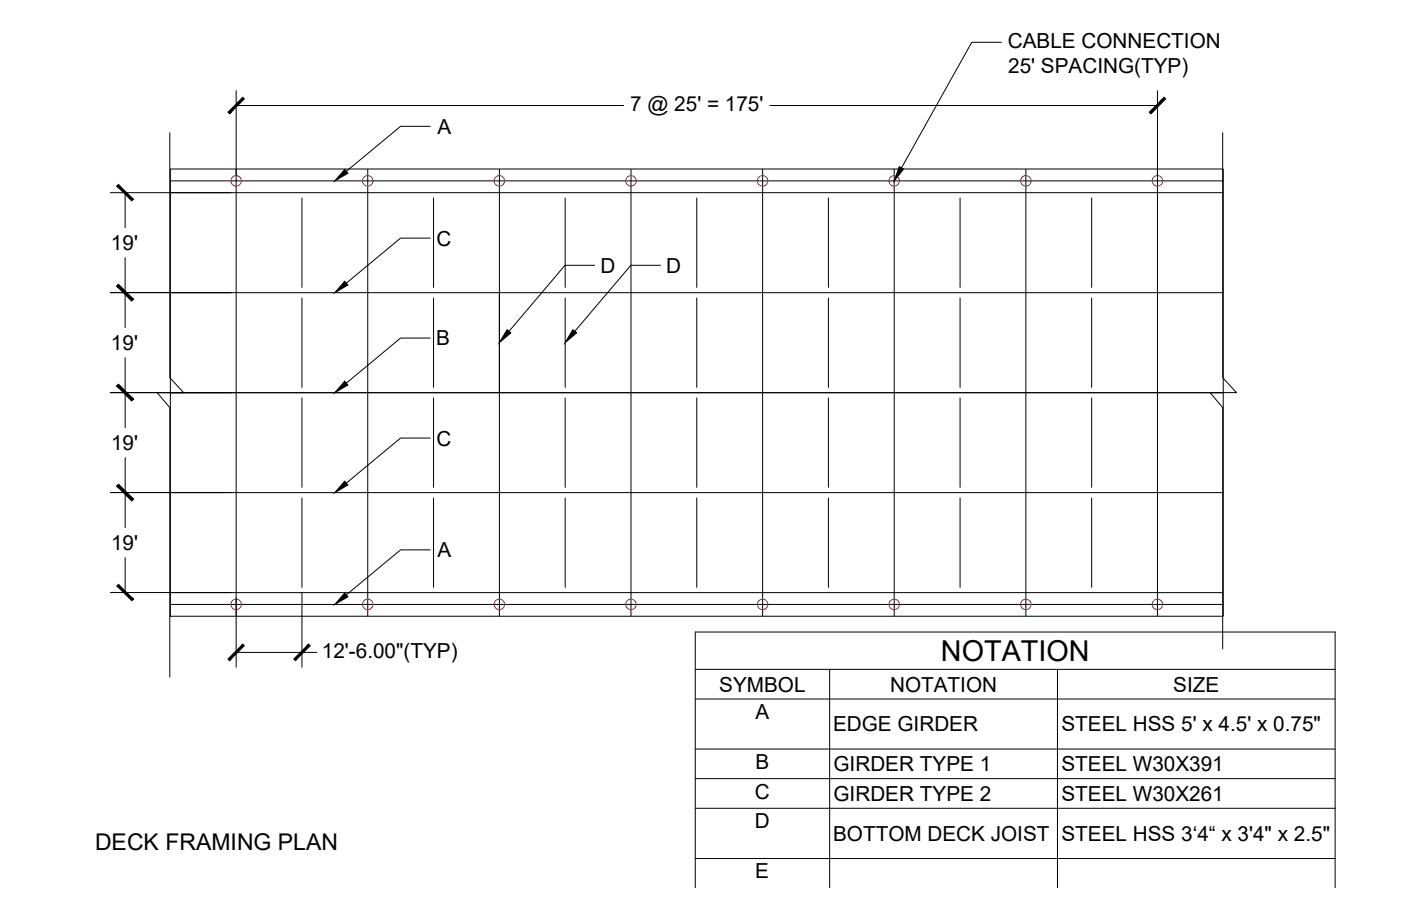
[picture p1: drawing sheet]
<svg xmlns="http://www.w3.org/2000/svg" width="432mm" height="279mm" viewBox="0 0 432 279" stroke-linecap="round" stroke-linejoin="round" font-family="sans-serif">
<!-- layer: 0 -->
<g fill="none" stroke="#000" stroke-width=".31">
<path d="M308.6 13h-9.1l-21.7 38.8M72.8 28v177.8M72.8 32.5h119.4M132.6 39h-9.1l-16.8 13.8M237.3 32.5h119.4M356.7 28v162M34 59.4h343M38.6 59.4v10.8M52.3 40.9v75.6l4.3 4.6h-8.2l3.9 4.6v83.1M52.5 52.1h324.5v137.9h-324.5zM52.5 55.8h324.5M113.3 52.2v137.8"/>
<path d="M153.9 52.2v137.8M194.5 52.2v137.8M235 52.2v137.8M275.6 52.2v137.8M316.2 52.2v137.8M376.8 40.9v75.6l4.3 4.6h-8.2l3.9 4.6v74.4M38.6 79.4v21.6M93.1 61.1v27.5M132.6 73.4h-9.1l-16.8 13.9M133.6 61.1v27.5M174.2 61.1v27.5M214.7 61.1v27.5"/>
<path d="M255.3 61.1v27.5M295.9 61.1v27.5M336.5 61.1v27.5M34 90.2l343 .1M93.1 91.9v27.6M133.6 91.9v27.6M174.2 91.9v27.6M183.3 81.8h-9.2l-17.2 20.4M203.6 81.8h-9.2l-17.2 20.4M214.7 91.9v27.6M255.3 91.9v27.6M295.9 91.9v27.6"/>
<path d="M336.5 91.9v27.6M38.6 110.3v10.8M132.6 104.3h-9.1l-16.8 13.9M34 121.1h37.2M38.6 121.1v10.8M52.5 121.1h324.5M93.1 122.7v27.6M132.6 135.1h-9.1l-16.8 13.9M133.6 122.7v27.6M174.2 122.7v27.6M214.7 122.7v27.6M255.3 122.7v27.6"/>
<path d="M295.9 122.7v27.6M336.5 122.7v27.6M34 151.9h37.2M38.6 141.1v21.6M52.5 151.9h324.5M93.1 153.6v27.5M133.6 153.6v27.5M174.2 153.6v27.5M214.7 153.6v27.5M255.3 153.6v27.5M295.9 153.6v27.5M336.5 153.6v27.5"/>
<path d="M38.6 171.9v10.8M132.6 169.6h-9.1l-16.8 13.9M34 182.7l343 .1M52.5 186.4h324.5M93.1 182.7v23.1M72.8 201.2h24.8M214.3 206.4h197.2M214.3 215.6h197.2M255.7 206.4v67.4M325.9 206.4v67.4M214.3 231h197.2M214.3 240.1h197.2"/>
<path d="M214.3 249.3h197.2M214.3 273.8v-78.9h197.2v78.9M214.3 264.8h197.2"/>
</g>
<g fill="none" stroke="#cd2027" stroke-width=".31">
<circle cx="72.8" cy="55.8" r="1.62"/>
<circle cx="113.3" cy="55.8" r="1.62"/>
<circle cx="153.9" cy="55.8" r="1.62"/>
<circle cx="194.5" cy="55.8" r="1.62"/>
<circle cx="235" cy="55.8" r="1.62"/>
<circle cx="275.6" cy="55.8" r="1.62"/>
<circle cx="316.2" cy="55.8" r="1.62"/>
<circle cx="356.7" cy="55.8" r="1.62"/>
<circle cx="72.8" cy="186.4" r="1.62"/>
<circle cx="113.3" cy="186.4" r="1.62"/>
<circle cx="153.9" cy="186.4" r="1.62"/>
<circle cx="194.5" cy="186.4" r="1.62"/>
<circle cx="235" cy="186.4" r="1.62"/>
<circle cx="275.6" cy="186.4" r="1.62"/>
<circle cx="316.2" cy="186.4" r="1.62"/>
<circle cx="356.7" cy="186.4" r="1.62"/>
</g>
<g fill="#000" stroke="#000" stroke-width=".31">
<path d="M106.2 52.2l1 1.2-4 2.4zM277.2 51.4l1.3 .7-2.9 3.7zM106.2 86.7l1 1.2-4 2.3zM106.2 117.6l1 1.1-4 2.4zM156.3 101.7l1.2 1-3.6 2.9zM176.6 101.7l1.1 1-3.5 2.9zM106.2 148.4l1 1.2-4 2.3zM106.2 182.9l1 1.2-4 2.3z"/>
<path d="M74.8 30l-4.1 5.1 4.6-4.6zM70.3 34.6l4.5-4.6-4.1 5.1z"/>
<path d="M354.2 34.6l.5 .5 4.1-5.1zM358.8 30l.5 .5-4.6 4.6z"/>
<path d="M36 57.4l4.6 4.5 .5-.4zM36 57.4l.5-.5 4.6 4.6z"/>
<path d="M36 88.2l5.1 4.1-4.6-4.6zM36 88.2l5.1 4.1-.5 .5z"/>
<path d="M36 88.2l4.6 4.6 .5-.5zM36 88.2l.5-.5 4.6 4.6z"/>
<path d="M36 119l5.1 4.1-4.6-4.6zM36 119l5.1 4.1-.5 .5z"/>
<path d="M36 119l4.6 4.6 .5-.5zM36 119l.5-.5 4.6 4.6z"/>
<path d="M36.5 149.4l-.5 .5 5.1 4.1zM36 149.9l5.1 4.1-.5 .4z"/>
<path d="M36 149.9l4.6 4.5 .5-.4zM36 149.9l.5-.5 4.6 4.6z"/>
<path d="M36 180.7l5.1 4.1-4.6-4.6zM36 180.7l5.1 4.1-.5 .5z"/>
<path d="M74.8 198.7l-4.1 5 4.6-4.6zM70.3 203.2l4.5-4.5-4.1 5z"/>
<path d="M95.1 198.7l-4.6 4.5 .5 .5zM95.1 198.7l.5 .4-4.6 4.6z"/>
</g>
<text font-size="8.9" x="290" y="203.8">NOTATION</text>
<text font-size="7.1" x="29.3" y="262.1">DECK FRAMING PLAN</text>
<g font-size="6.4">
<text x="310.6" y="14.7">CABLE CONNECTION</text>
<text x="310.7" y="22.4">25' SPACING(TYP)</text>
<text x="194.2" y="34.1">7 @ 25' = 175'</text>
<text x="134.9" y="41.2">A</text>
<text x="34.2" y="77.1">19'</text>
<text x="134.6" y="75.7">C</text>
<text x="185.1" y="84.1">D</text>
<text x="205.4" y="84.1">D</text>
<text x="34.2" y="107.9">19'</text>
<text x="134.4" y="106.5">B</text>
<text x="134.6" y="137.4">C</text>
<text x="34.2" y="138.7">19'</text>
<text x="34.2" y="169.6">19'</text>
<text x="134.9" y="171.8">A</text>
<text x="99.2" y="202.8">12'-6.00&quot;(TYP)</text>
<text x="221.7" y="213.3">SYMBOL</text>
<text x="274.3" y="213.3">NOTATION</text>
<text x="361.6" y="213.3">SIZE</text>
<text x="232.9" y="221.7">A</text>
<text x="256.7" y="225.6">EDGE GIRDER</text>
<text x="327.1" y="225.6">STEEL HSS 5' x 4.5' x 0.75&quot;</text>
<text x="232.8" y="237.1">B</text>
<text x="256.9" y="237.8">GIRDER TYPE 1</text>
<text x="327.1" y="237.8">STEEL W30X391</text>
<text x="232.7" y="246.3">C</text>
<text x="256.9" y="247">GIRDER TYPE 2</text>
<text x="327.1" y="247">STEEL W30X261</text>
<text x="232.6" y="255.4">D</text>
<text x="256.8" y="259.3">BOTTOM DECK JOIST</text>
<text x="327.1" y="259.3">STEEL HSS 3‘4“ x 3'4&quot; x 2.5&quot;</text>
<text x="232.8" y="270.9">E</text>
</g>
</svg>
